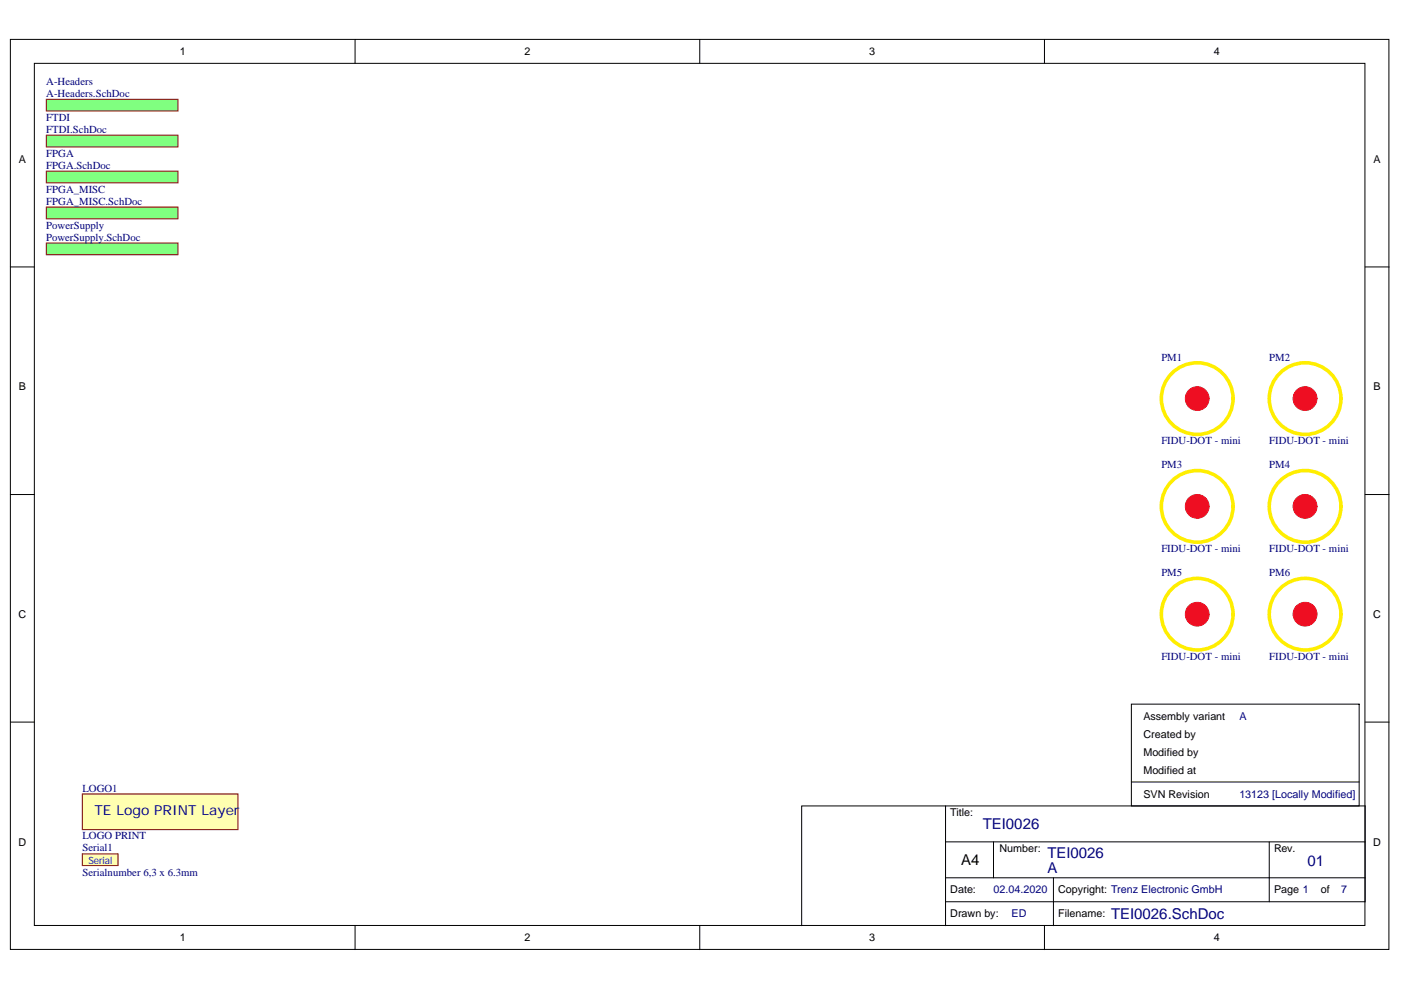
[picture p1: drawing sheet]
<svg xmlns="http://www.w3.org/2000/svg" width="297mm" height="210mm" viewBox="0 0 297 210" stroke-linecap="round" stroke-linejoin="round" font-family="sans-serif">
<g fill="#fff" stroke="#000" stroke-width=".21">
<path d="M2.2 8.4h292.3v192.9h-292.3z"/>
<path d="M7.3 13.4h282.1v182.8h-282.1z"/>
</g>
<g fill="none" stroke="#000" stroke-width=".21">
<path d="M75.3 8.4v5M148.4 8.4v5M221.4 8.4v5M2.2 56.6h5.1M289.4 56.6h5.1M2.2 104.9h5.1M289.4 104.9h5.1M2.2 153.1h5.1M289.4 153.1h5.1M200.5 170.9h88.9v20.3h-88.9zM200.5 170.9h-30.5v25.4M200.5 178.5h88.9"/>
<path d="M210.6 178.5v7.6h-10.1M269.1 178.5v12.7M75.3 196.3v5.1M148.4 196.3v5.1M200.5 191.2v5.1M210.6 186.1h78.8M221.4 196.3v5.1M223.4 186.1v10.2"/>
</g>
<g fill="#80ff80" stroke="#800000" stroke-width=".21">
<path d="M9.8 21.1h27.9v2.4h-27.9z"/>
<path d="M9.8 28.7h27.9v2.5h-27.9z"/>
<path d="M9.8 51.5h27.9v2.5h-27.9z"/>
</g>
<g fill="none" stroke="#fe0" stroke-width=".76">
<circle cx="253.8" cy="84.5" r="7.6"/>
<circle cx="276.7" cy="84.5" r="7.6"/>
<circle cx="253.8" cy="107.4" r="7.6"/>
<circle cx="276.7" cy="107.4" r="7.6"/>
<circle cx="253.8" cy="130.2" r="7.6"/>
<circle cx="276.7" cy="130.2" r="7.6"/>
</g>
<g fill="#ee0e22" stroke="#ee0e22" stroke-width=".21">
<circle cx="253.8" cy="84.5" r="2.52"/>
<circle cx="276.7" cy="84.5" r="2.52"/>
<circle cx="276.7" cy="107.4" r="2.52"/>
<circle cx="276.7" cy="130.2" r="2.52"/>
<circle cx="253.8" cy="130.2" r="2.52"/>
<circle cx="253.8" cy="107.4" r="2.52"/>
</g>
<path d="M17.5 181h7.5v2.5h-7.5z" fill="#ffffb0" stroke="#800000" stroke-width=".21"/>
<g fill="#80ff80" stroke="#800000" stroke-width=".21">
<path d="M9.8 36.3h27.9v2.5h-27.9z"/>
<path d="M9.8 43.9h27.9v2.5h-27.9z"/>
</g>
<path d="M239.9 149.3h48.3v21.6h-48.3zM239.9 165.8h48.3" fill="none" stroke="#000" stroke-width=".21"/>
<path d="M17.5 168.3h32.9v7.6h-32.9z" fill="#ffffb0" stroke="#800000" stroke-width=".21"/>
<g font-size="3.2" fill="#000080">
<text x="208.4" y="175.8">TEI0026</text>
<text x="222.1" y="185.2">A</text>
<text x="222.1" y="181.9">TEI0026</text>
<text x="277.2" y="183.6">01</text>
<text x="235.6" y="194.8">TEI0026.SchDoc</text>
</g>
<text font-size="3.2" x="203.8" y="183.4">A4</text>
<text font-size="2.9" fill="#000080" x="20" y="172.8">TE Logo PRINT Layer</text>
<g font-size="2.3">
<text x="38.1" y="11.7">1</text>
<text x="111.2" y="11.7">2</text>
<text x="184.3" y="11.7">3</text>
<text x="257.4" y="11.7">4</text>
<text x="4" y="34.5">A</text>
<text x="291.2" y="34.5">A</text>
<text x="4" y="82.8">B</text>
<text x="291.2" y="82.8">B</text>
<text x="3.9" y="131">C</text>
<text x="291.1" y="131">C</text>
<text x="242.4" y="152.6">Assembly variant</text>
<text x="242.4" y="156.4">Created by</text>
<text x="242.4" y="160.2">Modified by</text>
<text x="242.4" y="164">Modified at</text>
<text x="201.5" y="173">Title:</text>
<text x="242.4" y="169.1">SVN Revision</text>
<text x="3.9" y="179.3">D</text>
<text x="291.1" y="179.3">D</text>
<text x="211.9" y="180.6">Number:</text>
<text x="270.1" y="180.6">Rev.</text>
<text x="201.5" y="189.4">Date:</text>
<text x="224.4" y="189.4">Copyright: Trenz Electronic GmbH</text>
<text x="270.1" y="189.4">Page 1</text>
<text x="280" y="189.4">of</text>
<text x="201.5" y="194.5">Drawn by:</text>
<text x="224.4" y="194.5">Filename:</text>
<text x="38.1" y="199.6">1</text>
<text x="111.2" y="199.6">2</text>
<text x="184.3" y="199.6">3</text>
<text x="257.4" y="199.6">4</text>
</g>
<g font-size="2.3" fill="#000080">
<text x="9.8" y="18">A-Headers</text>
<text x="9.8" y="20.5">A-Headers.SchDoc</text>
<text x="9.8" y="25.7">FTDI</text>
<text x="9.8" y="28.2">FTDI.SchDoc</text>
<text x="9.8" y="33.3">FPGA</text>
<text x="9.8" y="35.8">FPGA.SchDoc</text>
<text x="9.8" y="40.9">FPGA_MISC</text>
<text x="9.8" y="43.4">FPGA_MISC.SchDoc</text>
<text x="9.8" y="48.5">PowerSupply</text>
<text x="9.8" y="51">PowerSupply.SchDoc</text>
<text x="246.2" y="76.4">PM1</text>
<text x="269.1" y="76.4">PM2</text>
<text x="246.2" y="94.2">FIDU-DOT - mini</text>
<text x="269.1" y="94.2">FIDU-DOT - mini</text>
<text x="246.2" y="99.3">PM3</text>
<text x="269.1" y="99.3">PM4</text>
<text x="246.2" y="117.1">FIDU-DOT - mini</text>
<text x="269.1" y="117.1">FIDU-DOT - mini</text>
<text x="246.2" y="122.1">PM5</text>
<text x="269.1" y="122.1">PM6</text>
<text x="246.2" y="139.9">FIDU-DOT - mini</text>
<text x="269.1" y="139.9">FIDU-DOT - mini</text>
<text x="262.8" y="152.6">A</text>
<text x="17.5" y="167.8">LOGO1</text>
<text x="262.8" y="169.1">13123 [Locally Modified]</text>
<text x="17.5" y="178">LOGO PRINT</text>
<text x="17.5" y="180.5">Serial1</text>
<text x="17.5" y="185.6">Serialnumber 6,3 x 6.3mm</text>
<text x="210.7" y="189.4">02.04.2020</text>
<text x="284.3" y="189.4">7</text>
<text x="214.5" y="194.5">ED</text>
</g>
<text font-size="2.1" fill="#00f" x="18.7" y="183.1">Serial</text>
</svg>
